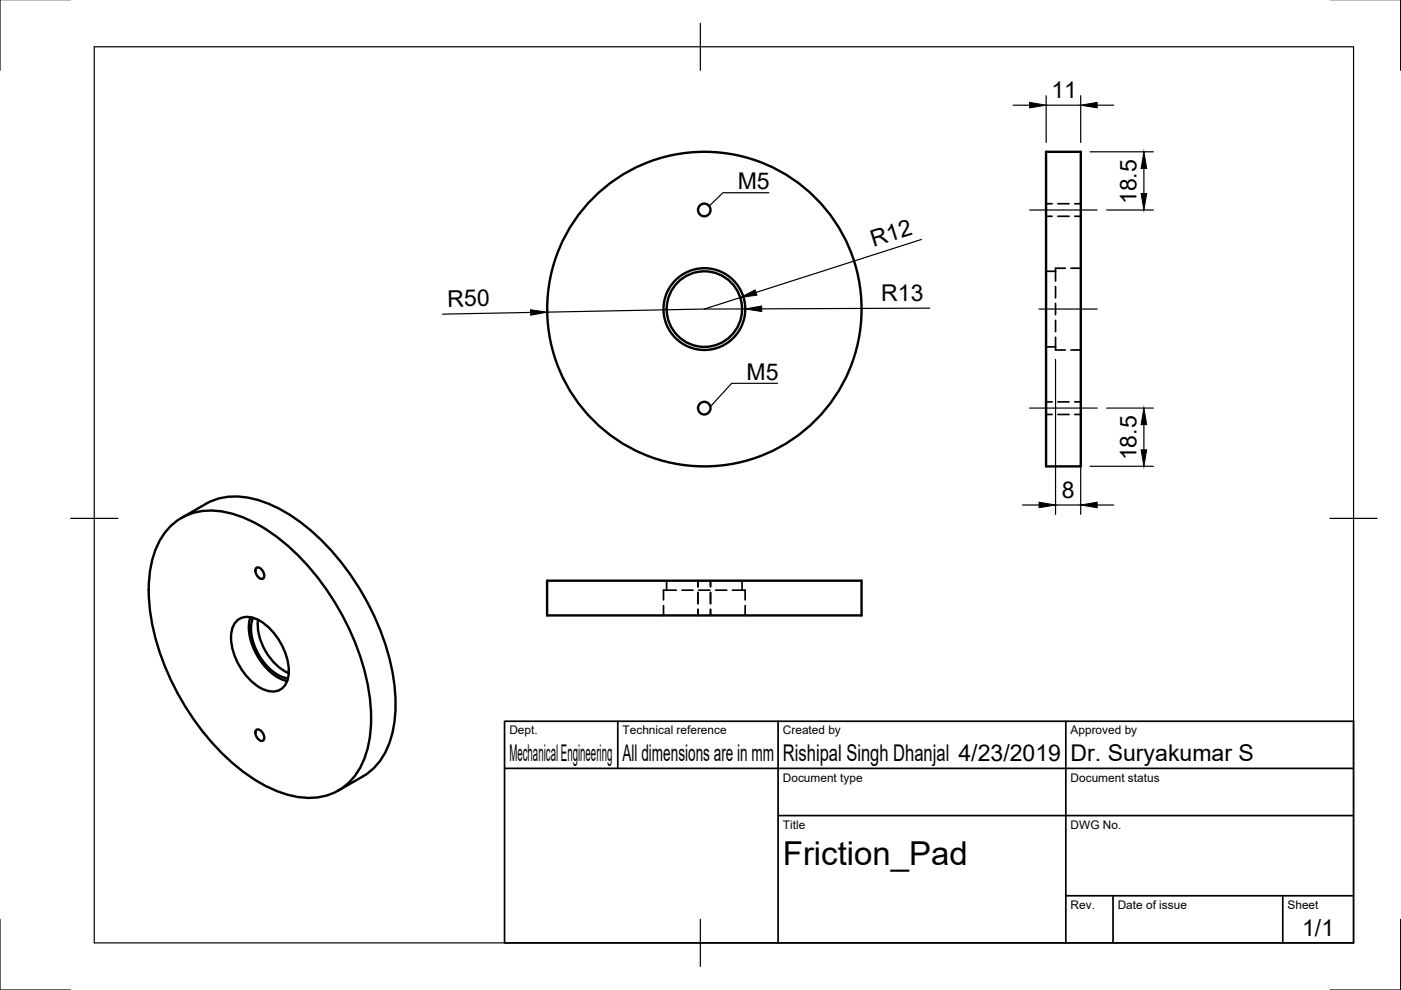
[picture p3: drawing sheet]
<svg xmlns="http://www.w3.org/2000/svg" width="297mm" height="210mm" viewBox="0 0 297 210" stroke-linecap="round" stroke-linejoin="round" font-family="sans-serif">
<!-- layer: Visible -->
<g fill="none" stroke="#000" stroke-width=".51">
<path d="M221.8 32.2h7.4v66.7h-7.4zM36.1 111.6a12.4 12.4 0 0 1 11.6-3.1 31.7 31.7 0 0 1 15.8 9.6 54.7 54.7 0 0 1 14.9 30 24.1 24.1 0 0 1-2.3 15.2 12.2 12.2 0 0 1-13.5 5.6 31.7 31.7 0 0 1-15.9-9.6 54.7 54.7 0 0 1-14.9-30 24.1 24.1 0 0 1 2.4-15.2zM43.6 106.8l-5.1 3M43.7 106.8a14.5 14.5 0 0 1 12.3-.3 39.5 39.5 0 0 1 16.7 13.2 52.1 52.1 0 0 1 11.2 28.7 20.6 20.6 0 0 1-3.6 13.3l-2.1 2.1-6.5 3.8M50.2 131.7a3.9 3.9 0 0 1 4.9-.1 13.2 13.2 0 0 1 6.1 11.7 3.4 3.4 0 0 1-5.1 3 12.9 12.9 0 0 1-7-12.2l.2-1zM53.1 130.8a11.3 11.3 0 0 0 2.7 10 9.4 9.4 0 0 0 5.1 3.6M53.7 131a9.9 9.9 0 0 0 1.7 8.7 8.7 8.7 0 0 0 5.7 4.1M54.4 120.4a1.55 1.55 0 0 1 1.4 2.3 1.55 1.55 0 0 1-1.4-2.3zM54.7 131.4a11.9 11.9 0 0 0 6.5 11.3M116 123.1h66.7v7.4h-66.7zM54.4 154.7a1.55 1.55 0 0 1 1.4 2.3 1.55 1.55 0 0 1-1.4-2.3z"/>
<circle cx="149.3" cy="44.5" r="1.33"/>
<circle cx="149.3" cy="65.5" r="8.7"/>
<circle cx="149.4" cy="65.5" r="8"/>
<circle cx="149.4" cy="65.5" r="33.3"/>
<circle cx="149.3" cy="86.5" r="1.33"/>
</g>
<!-- layer: Hidden -->
<g fill="none" stroke="#000" stroke-width=".36">
<path d="M221.8 45.9h1.3M221.8 43.2h1.3M221.8 57.5h2M224.3 45.9h2.4M224.3 43.2h2.4M225.9 56.9h-2.1v2.7M227.1 56.9h2.1M227.9 45.9h1.3M227.9 43.2h1.3M221.8 73.5h2M223.8 60.8v2.4M223.8 64.3v2.4"/>
<path d="M223.8 67.9v2.4M223.8 71.5v2.7h2.1M227.1 74.2h2.1M221.8 87.9h1.3M221.8 85.2h1.3M224.3 87.9h2.4M224.3 85.2h2.4M227.9 87.9h1.3M227.9 85.2h1.3M140.7 128.4v2.1M141.3 123.1v2M143.4 125.1h-2.7v2.1"/>
<path d="M144.6 125.1h2.3M148 123.1v1.3M148 125.6v2.4M148 129.2v1.3M148.1 125.1h2.4M150.6 123.1v1.3M150.6 125.6v2.4M150.6 129.2v1.3M151.7 125.1h2.4M155.3 125.1h2.7v2.1M157.3 123.1v2M158 128.4v2.1"/>
</g>
<!-- layer: Border -->
<path d="M0 -.1v15M297 -.1v15M20 9.9h267v190h-267zM148.5 4.9v10M15 109.9h10M282 109.9h10M0 194.9v15h15M148.5 194.9v10M297 194.9v15h-15" fill="none" stroke="#000" stroke-width=".25"/>
<!-- layer: TitleBlock -->
<path d="M107 152.9h180v47h-180zM131 152.9v10M165 152.9v47M226 152.9v47M107 162.9h180M165 172.9h122M226 189.9h61M236 189.9v10M272 189.9v10" fill="none" stroke="#000" stroke-width=".36"/>
<!-- layer: Dimensions -->
<g fill="none" stroke="#000" stroke-width=".25">
<path d="M214.8 22.3h3.5M221.8 20.3v9.9M221.8 22.3h7.3M229.1 20.3v9.9M231.1 32.2h13.4M232.6 22.3h3.5M242.5 35.7v5.3M195.4 50.8l-35.1 11.2M234.6 44.5h9.9M112.5 66.2l-18.7 .4M149.3 65.5l-33.3 .7M157 63.1l-7.7 2.4"/>
<path d="M158 65.5h-8.7M197.1 65.3l-35.6 .2M223.8 76.2v32.9M229.1 76.2v32.9M231.1 98.9h13.4M234.6 86.5h9.9M242.5 90v5.4M216.8 107.1h3.5M223.8 107.1h5.3M232.6 107.1h3.5"/>
</g>
<path d="M218.3 21.7l3.5 .6-3.5 .6zM229.1 22.3l3.5-.6v1.2zM242.5 32.2l.6 3.5h-1.2zM241.9 41h1.2l-.6 3.5zM112.5 65.7l3.5 .5-3.5 .6zM157 63.1l3.1-1.6 .4 1.1zM158 65.5l3.5-.6v1.2zM241.9 95.4h1.2l-.6 3.5zM242.5 86.5l.6 3.5h-1.2zM220.3 106.5l3.5 .6-3.5 .5zM229.1 107.1l3.5-.6v1.1z" fill="#000" stroke="#000" stroke-width=".21"/>
<!-- layer: Annotations -->
<path d="M163 40.9h-9.7l-3 2.8M164.9 81.3h-9.8l-4.5 4.9" fill="none" stroke="#000" stroke-width=".25"/>
<!-- layer: Center Lines -->
<path d="M218.3 44.5h14.3M220.3 65.5h12.3M218.3 86.5h14.3" fill="none" stroke="#000" stroke-width=".25"/>
<text font-size="7" x="166" y="183.4">Friction_Pad</text>
<g font-size="4.9">
<text x="222.9" y="20.8">11</text>
<text x="156.4" y="40.2">M5</text>
<text x="241" y="43.3" transform="rotate(-90 241 43.3)">18.5</text>
<text x="185.2" y="52.5" transform="rotate(-18 185.2 52.5)">R12</text>
<text x="94.9" y="65" transform="rotate(-1 94.9 65)">R50</text>
<text x="186.8" y="63.8">R13</text>
<text x="158.3" y="80.6">M5</text>
<text x="241" y="97.6" transform="rotate(-90 241 97.6)">18.5</text>
<text x="225.1" y="105.5">8</text>
<text x="108" y="161.4">Mechanical Engineering</text>
<text x="132" y="161.4">All dimensions are in mm</text>
<text x="166" y="161.4">Rishipal Singh Dhanjal 4/23/2019</text>
<text x="227" y="161.4">Dr. Suryakumar S</text>
<text x="276.1" y="198.6">1/1</text>
</g>
<g font-size="2.5">
<text x="108" y="155.7">Dept.</text>
<text x="132" y="155.7">Technical reference</text>
<text x="166" y="155.7">Created by</text>
<text x="227" y="155.7">Approved by</text>
<text x="166" y="165.7">Document type</text>
<text x="227" y="165.7">Document status</text>
<text x="166" y="175.7">Title</text>
<text x="227" y="175.7">DWG No.</text>
<text x="227" y="192.7">Rev.</text>
<text x="237" y="192.7">Date of issue</text>
<text x="273" y="192.7">Sheet</text>
</g>
</svg>
